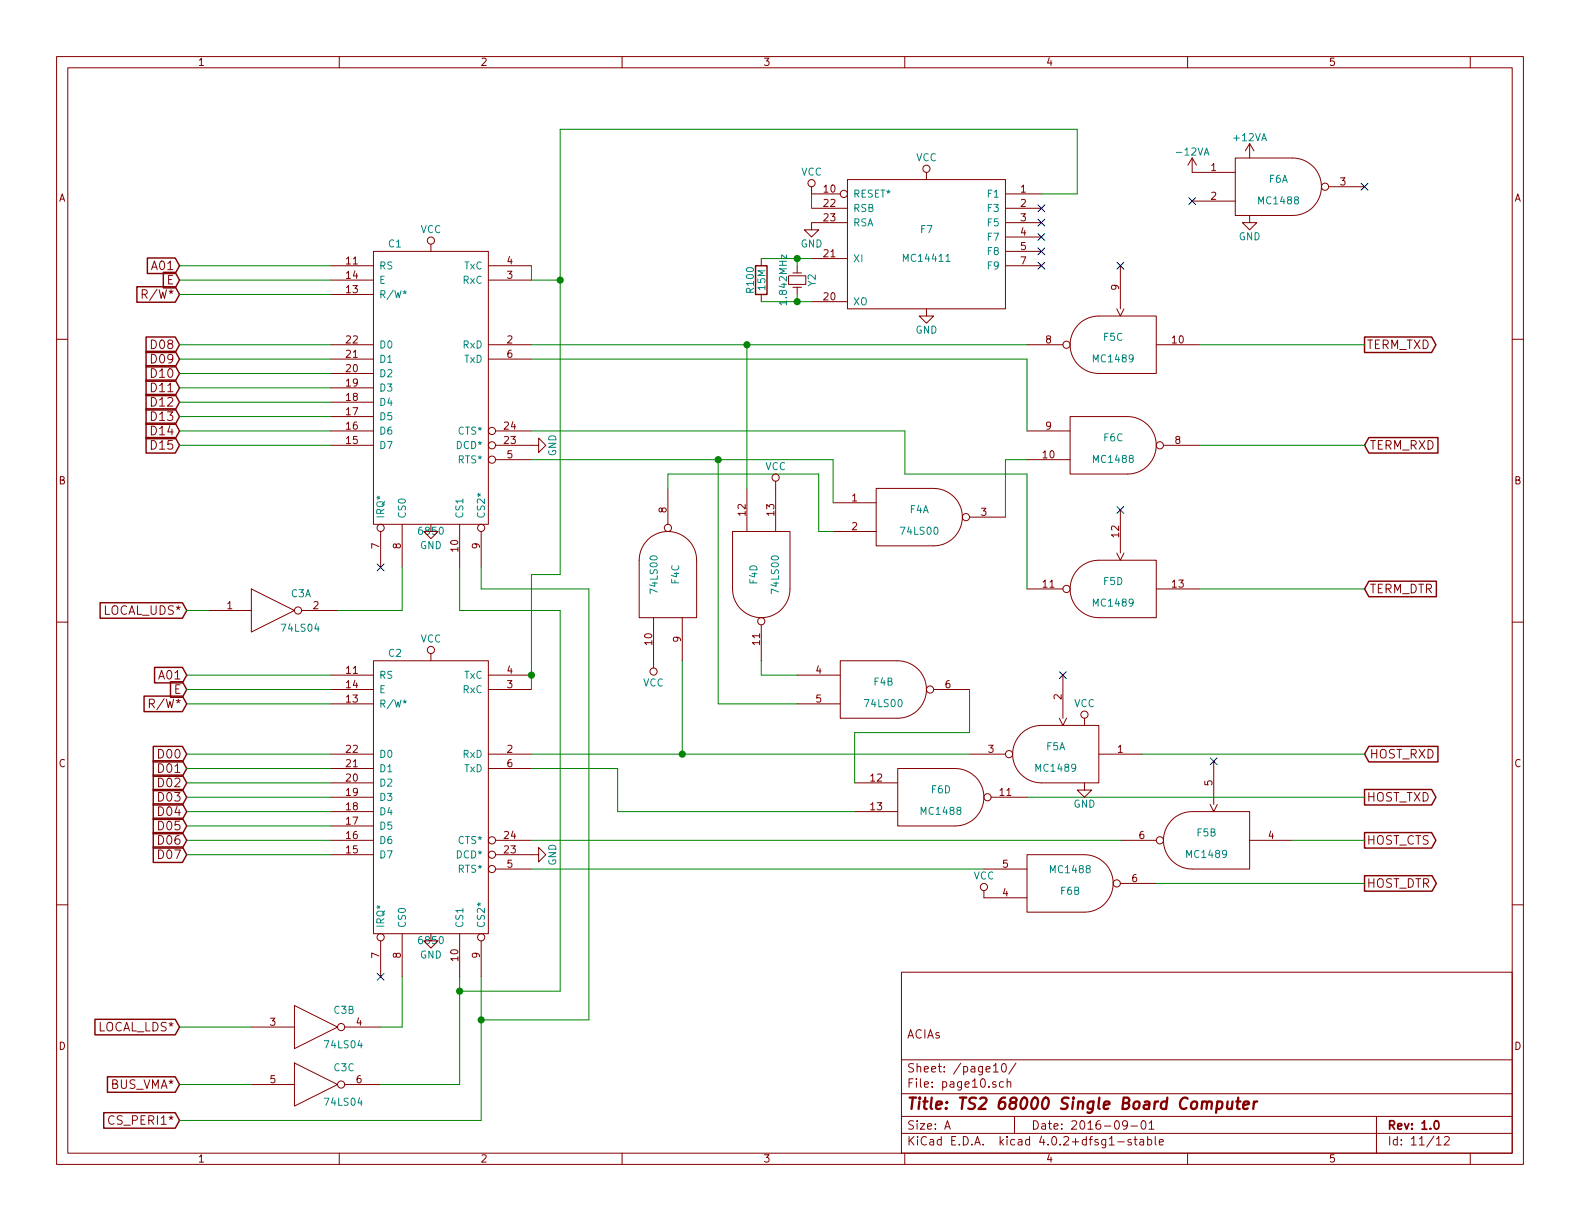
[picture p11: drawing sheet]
EESchema Schematic File Version 2
LIBS:ts2-rescue
LIBS:power
LIBS:device
LIBS:transistors
LIBS:conn
LIBS:linear
LIBS:regul
LIBS:74xx
LIBS:cmos4000
LIBS:adc-dac
LIBS:memory
LIBS:xilinx
LIBS:ts2-cache
EELAYER 25 0
EELAYER END
$Descr A 11000 8500
encoding utf-8
Sheet 11 12
Title "TS2 68000 Single Board Computer"
Date "2016-09-01"
Rev "1.0"
Comp ""
Comment1 "ACIAs"
Comment2 ""
Comment3 ""
Comment4 ""
$EndDescr
$Comp
L 6850 C1
U 1 1
P 3000 2700
F 0 "C1" H 2750 3700 50  0000 C CNN
F 1 "6850" H 3000 1700 50  0000 C CNN
F 2 "" H 3000 2700 50  0000 C CNN
F 3 "" H 3000 2700 50  0000 C CNN
	1    3000 2700
	1    0    0    -1  
$EndComp
$Comp
L 6850 C2
U 1 1
P 3000 5550
F 0 "C2" H 2750 6550 50  0000 C CNN
F 1 "6850" H 3000 4550 50  0000 C CNN
F 2 "" H 3000 5550 50  0000 C CNN
F 3 "" H 3000 5550 50  0000 C CNN
	1    3000 5550
	1    0    0    -1  
$EndComp
$Comp
L MC14411 F7
U 1 1
P 6450 1700
F 0 "F7" H 6450 1800 50  0000 C CNN
F 1 "MC14411" H 6450 1600 50  0000 C CNN
F 2 "" H 6450 1700 50  0000 C CNN
F 3 "" H 6450 1700 50  0000 C CNN
	1    6450 1700
	1    0    0    -1  
$EndComp
$Comp
L MC1488 F6
U 2 1
P 7450 6150
F 0 "F6" H 7450 6200 50  0000 C CNN
F 1 "MC1488" H 7450 6050 50  0000 C CNN
F 2 "" H 7450 6150 50  0000 C CNN
F 3 "" H 7450 6150 50  0000 C CNN
	2    7450 6150
	1    0    0    1   
$EndComp
$Comp
L MC1489 F5
U 2 1
P 8400 5850
F 0 "F5" H 8400 5900 50  0000 C CNN
F 1 "MC1489" H 8400 5750 50  0000 C CNN
F 2 "" H 8400 5850 50  0000 C CNN
F 3 "" H 8400 5850 50  0000 C CNN
	2    8400 5850
	-1   0    0    -1  
$EndComp
$Comp
L Crystal_Small Y2
U 1 1
P 5550 1950
F 0 "Y2" H 5550 2050 50  0000 C CNN
F 1 "1.842MHz" H 5550 1850 50  0000 C CNN
F 2 "" H 5550 1950 50  0000 C CNN
F 3 "" H 5550 1950 50  0000 C CNN
	1    5550 1950
	0    1    1    0   
$EndComp
$Comp
L R R100
U 1 1
P 5300 1950
F 0 "R100" V 5380 1950 50  0000 C CNN
F 1 "15M" V 5300 1950 50  0000 C CNN
F 2 "" V 5230 1950 50  0000 C CNN
F 3 "" H 5300 1950 50  0000 C CNN
	1    5300 1950
	-1   0    0    1   
$EndComp
Wire Wire Line
	5300 1800 5650 1800
Wire Wire Line
	5300 2100 5650 2100
Wire Wire Line
	5550 2050 5550 2100
Connection ~ 5550 2100
Wire Wire Line
	5550 1850 5550 1800
Connection ~ 5550 1800
$Comp
L GND #PWR0102
U 1 1
P 6450 2150
F 0 "#PWR0102" H 6450 1900 50  0001 C CNN
F 1 "GND" H 6450 2000 50  0000 C CNN
F 2 "" H 6450 2150 50  0000 C CNN
F 3 "" H 6450 2150 50  0000 C CNN
	1    6450 2150
	1    0    0    -1  
$EndComp
$Comp
L VCC #PWR0103
U 1 1
P 6450 1250
F 0 "#PWR0103" H 6450 1100 50  0001 C CNN
F 1 "VCC" H 6450 1400 50  0000 C CNN
F 2 "" H 6450 1250 50  0000 C CNN
F 3 "" H 6450 1250 50  0000 C CNN
	1    6450 1250
	1    0    0    -1  
$EndComp
$Comp
L GND #PWR0104
U 1 1
P 5650 1550
F 0 "#PWR0104" H 5650 1300 50  0001 C CNN
F 1 "GND" H 5650 1400 50  0000 C CNN
F 2 "" H 5650 1550 50  0000 C CNN
F 3 "" H 5650 1550 50  0000 C CNN
	1    5650 1550
	1    0    0    -1  
$EndComp
$Comp
L VCC #PWR0105
U 1 1
P 5650 1350
F 0 "#PWR0105" H 5650 1200 50  0001 C CNN
F 1 "VCC" H 5650 1500 50  0000 C CNN
F 2 "" H 5650 1350 50  0000 C CNN
F 3 "" H 5650 1350 50  0000 C CNN
	1    5650 1350
	1    0    0    -1  
$EndComp
Wire Wire Line
	5650 1350 5650 1450
Wire Wire Line
	2300 1850 1250 1850
Text GLabel 1250 1850 0    60   Input ~ 0
A01
Text GLabel 1250 1950 0    60   Input ~ 0
E
Text GLabel 1250 2050 0    60   Input ~ 0
R/W*
Text GLabel 1250 2400 0    60   Input ~ 0
D08
$Comp
L 74LS00 F4
U 2 1
P 6150 4800
F 0 "F4" H 6150 4850 50  0000 C CNN
F 1 "74LS00" H 6150 4700 50  0000 C CNN
F 2 "" H 6150 4800 50  0000 C CNN
F 3 "" H 6150 4800 50  0000 C CNN
	2    6150 4800
	1    0    0    -1  
$EndComp
$Comp
L 74LS04 C3
U 2 1
P 2200 7150
F 0 "C3" H 2395 7265 50  0000 C CNN
F 1 "74LS04" H 2390 7025 50  0000 C CNN
F 2 "" H 2200 7150 50  0000 C CNN
F 3 "" H 2200 7150 50  0000 C CNN
	2    2200 7150
	1    0    0    -1  
$EndComp
$Comp
L 74LS04 C3
U 3 1
P 2200 7550
F 0 "C3" H 2395 7665 50  0000 C CNN
F 1 "74LS04" H 2390 7425 50  0000 C CNN
F 2 "" H 2200 7550 50  0000 C CNN
F 3 "" H 2200 7550 50  0000 C CNN
	3    2200 7550
	1    0    0    -1  
$EndComp
$Comp
L 74LS04 C3
U 1 1
P 1900 4250
F 0 "C3" H 2095 4365 50  0000 C CNN
F 1 "74LS04" H 2090 4125 50  0000 C CNN
F 2 "" H 1900 4250 50  0000 C CNN
F 3 "" H 1900 4250 50  0000 C CNN
	1    1900 4250
	1    0    0    -1  
$EndComp
NoConn ~ 2650 3950
NoConn ~ 2650 6800
Wire Wire Line
	7250 1350 7500 1350
Wire Wire Line
	7500 1350 7500 900 
Wire Wire Line
	7500 900  3900 900 
Wire Wire Line
	3900 900  3900 4000
Wire Wire Line
	3900 1950 3700 1950
Wire Wire Line
	3700 1950 3700 1850
Text GLabel 1250 7150 0    60   Input ~ 0
LOCAL_LDS*
Wire Wire Line
	1250 7150 1750 7150
Wire Wire Line
	2650 7150 2800 7150
Wire Wire Line
	2800 7150 2800 6800
Text GLabel 1250 7550 0    60   Input ~ 0
BUS_VMA*
Wire Wire Line
	1250 7550 1750 7550
Wire Wire Line
	3200 7550 2650 7550
Wire Wire Line
	3200 6800 3200 7550
Text GLabel 1250 7800 0    60   Input ~ 0
CS_PERI1*
Wire Wire Line
	3350 6800 3350 7800
Wire Wire Line
	3350 7800 1250 7800
Text GLabel 1300 4250 0    60   Input ~ 0
LOCAL_UDS*
Wire Wire Line
	2350 4250 2800 4250
Wire Wire Line
	2800 4250 2800 3950
Wire Wire Line
	1300 4250 1450 4250
Wire Wire Line
	3200 3950 3200 4250
Wire Wire Line
	3200 4250 3900 4250
Wire Wire Line
	3900 4250 3900 6900
Wire Wire Line
	3900 6900 3200 6900
Connection ~ 3200 6900
Wire Wire Line
	3350 3950 3350 4100
Wire Wire Line
	3350 4100 4100 4100
Wire Wire Line
	4100 4100 4100 7100
Wire Wire Line
	4100 7100 3350 7100
Connection ~ 3350 7100
Text GLabel 1300 4700 0    60   Input ~ 0
A01
Wire Wire Line
	1300 4700 2300 4700
Text GLabel 1300 4800 0    60   Input ~ 0
E
Text GLabel 1300 4900 0    60   Input ~ 0
R/W*
Text GLabel 1300 5250 0    60   Input ~ 0
D00
Text GLabel 1300 5350 0    60   Input ~ 0
D01
Text GLabel 1300 5450 0    60   Input ~ 0
D02
Text GLabel 1300 5550 0    60   Input ~ 0
D03
Text GLabel 1300 5650 0    60   Input ~ 0
D04
Text GLabel 1300 5750 0    60   Input ~ 0
D05
Text GLabel 1300 5850 0    60   Input ~ 0
D06
Text GLabel 1300 5950 0    60   Input ~ 0
D07
Wire Wire Line
	1300 5250 2300 5250
Wire Wire Line
	2300 4800 1300 4800
Wire Wire Line
	1300 4900 2300 4900
Wire Wire Line
	2300 5350 1300 5350
Wire Wire Line
	1300 5450 2300 5450
Wire Wire Line
	2300 5550 1300 5550
Wire Wire Line
	1300 5650 2300 5650
Wire Wire Line
	2300 5750 1300 5750
Wire Wire Line
	1300 5850 2300 5850
Wire Wire Line
	2300 5950 1300 5950
Text GLabel 1250 2500 0    60   Input ~ 0
D09
Text GLabel 1250 2600 0    60   Input ~ 0
D10
Text GLabel 1250 2700 0    60   Input ~ 0
D11
Text GLabel 1250 2800 0    60   Input ~ 0
D12
Text GLabel 1250 2900 0    60   Input ~ 0
D13
Text GLabel 1250 3000 0    60   Input ~ 0
D14
Text GLabel 1250 3100 0    60   Input ~ 0
D15
Wire Wire Line
	1250 2400 2300 2400
Wire Wire Line
	2300 2500 1250 2500
Wire Wire Line
	1250 2600 2300 2600
Wire Wire Line
	2300 2700 1250 2700
Wire Wire Line
	1250 2800 2300 2800
Wire Wire Line
	2300 2900 1250 2900
Wire Wire Line
	1250 3000 2300 3000
Wire Wire Line
	2300 3100 1250 3100
$Comp
L VCC #PWR0106
U 1 1
P 3000 1750
F 0 "#PWR0106" H 3000 1600 50  0001 C CNN
F 1 "VCC" H 3000 1900 50  0000 C CNN
F 2 "" H 3000 1750 50  0000 C CNN
F 3 "" H 3000 1750 50  0000 C CNN
	1    3000 1750
	1    0    0    -1  
$EndComp
$Comp
L GND #PWR0107
U 1 1
P 3000 3650
F 0 "#PWR0107" H 3000 3400 50  0001 C CNN
F 1 "GND" H 3000 3500 50  0000 C CNN
F 2 "" H 3000 3650 50  0000 C CNN
F 3 "" H 3000 3650 50  0000 C CNN
	1    3000 3650
	1    0    0    -1  
$EndComp
$Comp
L VCC #PWR0108
U 1 1
P 3000 4600
F 0 "#PWR0108" H 3000 4450 50  0001 C CNN
F 1 "VCC" H 3000 4750 50  0000 C CNN
F 2 "" H 3000 4600 50  0000 C CNN
F 3 "" H 3000 4600 50  0000 C CNN
	1    3000 4600
	1    0    0    -1  
$EndComp
$Comp
L GND #PWR0109
U 1 1
P 3000 6500
F 0 "#PWR0109" H 3000 6250 50  0001 C CNN
F 1 "GND" H 3000 6350 50  0000 C CNN
F 2 "" H 3000 6500 50  0000 C CNN
F 3 "" H 3000 6500 50  0000 C CNN
	1    3000 6500
	1    0    0    -1  
$EndComp
NoConn ~ 7250 1450
NoConn ~ 7250 1550
NoConn ~ 7250 1650
NoConn ~ 7250 1750
NoConn ~ 7250 1850
Wire Wire Line
	1250 1950 2300 1950
Wire Wire Line
	1250 2050 2300 2050
Wire Wire Line
	3700 4000 3700 4800
Wire Wire Line
	3900 4000 3700 4000
Connection ~ 3900 1950
Connection ~ 3700 4700
Wire Wire Line
	3700 5850 7800 5850
Text GLabel 9500 5850 2    60   Output ~ 0
HOST_CTS
Wire Wire Line
	9000 5850 9500 5850
Wire Wire Line
	3700 6050 6850 6050
Text GLabel 9500 6150 2    60   Output ~ 0
HOST_DTR
Wire Wire Line
	8050 6150 9500 6150
$Comp
L VCC #PWR0110
U 1 1
P 6850 6250
F 0 "#PWR0110" H 6850 6100 50  0001 C CNN
F 1 "VCC" H 6850 6400 50  0000 C CNN
F 2 "" H 6850 6250 50  0000 C CNN
F 3 "" H 6850 6250 50  0000 C CNN
	1    6850 6250
	1    0    0    -1  
$EndComp
$Comp
L GND #PWR0111
U 1 1
P 3700 5950
F 0 "#PWR0111" H 3700 5700 50  0001 C CNN
F 1 "GND" H 3700 5800 50  0000 C CNN
F 2 "" H 3700 5950 50  0000 C CNN
F 3 "" H 3700 5950 50  0000 C CNN
	1    3700 5950
	0    -1   -1   0   
$EndComp
$Comp
L MC1489 F5
U 1 1
P 7350 5250
F 0 "F5" H 7350 5300 50  0000 C CNN
F 1 "MC1489" H 7350 5150 50  0000 C CNN
F 2 "" H 7350 5250 50  0000 C CNN
F 3 "" H 7350 5250 50  0000 C CNN
	1    7350 5250
	-1   0    0    -1  
$EndComp
Wire Wire Line
	3700 5250 6750 5250
Text GLabel 9500 5250 2    60   Input ~ 0
HOST_RXD
$Comp
L MC1488 F6
U 4 1
P 6550 5550
F 0 "F6" H 6550 5600 50  0000 C CNN
F 1 "MC1488" H 6550 5450 50  0000 C CNN
F 2 "" H 6550 5550 50  0000 C CNN
F 3 "" H 6550 5550 50  0000 C CNN
	4    6550 5550
	1    0    0    -1  
$EndComp
Wire Wire Line
	3700 5350 4300 5350
Wire Wire Line
	4300 5350 4300 5650
Wire Wire Line
	4300 5650 5950 5650
Text GLabel 9500 5550 2    60   Output ~ 0
HOST_TXD
Wire Wire Line
	7150 5550 9500 5550
$Comp
L 74LS00 F4
U 1 1
P 6400 3600
F 0 "F4" H 6400 3650 50  0000 C CNN
F 1 "74LS00" H 6400 3500 50  0000 C CNN
F 2 "" H 6400 3600 50  0000 C CNN
F 3 "" H 6400 3600 50  0000 C CNN
	1    6400 3600
	1    0    0    -1  
$EndComp
$Comp
L 74LS00 F4
U 4 1
P 5300 4000
F 0 "F4" H 5300 4050 50  0000 C CNN
F 1 "74LS00" H 5300 3900 50  0000 C CNN
F 2 "" H 5300 4000 50  0000 C CNN
F 3 "" H 5300 4000 50  0000 C CNN
	4    5300 4000
	0    -1   1    0   
$EndComp
$Comp
L 74LS00 F4
U 3 1
P 4650 4000
F 0 "F4" H 4650 4050 50  0000 C CNN
F 1 "74LS00" H 4650 3900 50  0000 C CNN
F 2 "" H 4650 4000 50  0000 C CNN
F 3 "" H 4650 4000 50  0000 C CNN
	3    4650 4000
	0    1    -1   0   
$EndComp
$Comp
L MC1489 F5
U 3 1
P 7750 2400
F 0 "F5" H 7750 2450 50  0000 C CNN
F 1 "MC1489" H 7750 2300 50  0000 C CNN
F 2 "" H 7750 2400 50  0000 C CNN
F 3 "" H 7750 2400 50  0000 C CNN
	3    7750 2400
	-1   0    0    -1  
$EndComp
$Comp
L MC1489 F5
U 4 1
P 7750 4100
F 0 "F5" H 7750 4150 50  0000 C CNN
F 1 "MC1489" H 7750 4000 50  0000 C CNN
F 2 "" H 7750 4100 50  0000 C CNN
F 3 "" H 7750 4100 50  0000 C CNN
	4    7750 4100
	-1   0    0    -1  
$EndComp
$Comp
L MC1488 F6
U 3 1
P 7750 3100
F 0 "F6" H 7750 3150 50  0000 C CNN
F 1 "MC1488" H 7750 3000 50  0000 C CNN
F 2 "" H 7750 3100 50  0000 C CNN
F 3 "" H 7750 3100 50  0000 C CNN
	3    7750 3100
	1    0    0    -1  
$EndComp
Text GLabel 9500 3100 2    60   Input ~ 0
TERM_RXD
Text GLabel 9500 2400 2    60   Output ~ 0
TERM_TXD
Text GLabel 9500 4100 2    60   Input ~ 0
TERM_DTR
Wire Wire Line
	8350 2400 9500 2400
Wire Wire Line
	8350 3100 9500 3100
Wire Wire Line
	8350 4100 9500 4100
Wire Wire Line
	7150 2400 3700 2400
Wire Wire Line
	7150 3000 7150 2500
Wire Wire Line
	7150 2500 3700 2500
Wire Wire Line
	7150 3300 7150 4100
Wire Wire Line
	7150 3300 6300 3300
Wire Wire Line
	6300 3300 6300 3000
Wire Wire Line
	6300 3000 3700 3000
Wire Wire Line
	3700 3200 5800 3200
Wire Wire Line
	5800 3200 5800 3500
$Comp
L GND #PWR0112
U 1 1
P 3700 3100
F 0 "#PWR0112" H 3700 2850 50  0001 C CNN
F 1 "GND" H 3700 2950 50  0000 C CNN
F 2 "" H 3700 3100 50  0000 C CNN
F 3 "" H 3700 3100 50  0000 C CNN
	1    3700 3100
	0    -1   -1   0   
$EndComp
Wire Wire Line
	7150 3200 7000 3200
Wire Wire Line
	7000 3200 7000 3600
Wire Wire Line
	4650 3400 4650 3300
Wire Wire Line
	4650 3300 5700 3300
Wire Wire Line
	5700 3300 5700 3700
Wire Wire Line
	5700 3700 5800 3700
Wire Wire Line
	5300 4600 5300 4700
Wire Wire Line
	5300 4700 5550 4700
$Comp
L VCC #PWR0113
U 1 1
P 4550 4600
F 0 "#PWR0113" H 4550 4450 50  0001 C CNN
F 1 "VCC" H 4550 4750 50  0000 C CNN
F 2 "" H 4550 4600 50  0000 C CNN
F 3 "" H 4550 4600 50  0000 C CNN
	1    4550 4600
	-1   0    0    1   
$EndComp
Wire Wire Line
	4750 4600 4750 5250
Connection ~ 4750 5250
Wire Wire Line
	5550 4900 5000 4900
Wire Wire Line
	5000 4900 5000 3200
Connection ~ 5000 3200
Wire Wire Line
	6750 4800 6750 5100
Wire Wire Line
	6750 5100 5950 5100
Wire Wire Line
	5950 5100 5950 5450
Wire Wire Line
	5200 3400 5200 2400
Connection ~ 5200 2400
$Comp
L VCC #PWR0114
U 1 1
P 5400 3400
F 0 "#PWR0114" H 5400 3250 50  0001 C CNN
F 1 "VCC" H 5400 3550 50  0000 C CNN
F 2 "" H 5400 3400 50  0000 C CNN
F 3 "" H 5400 3400 50  0000 C CNN
	1    5400 3400
	1    0    0    -1  
$EndComp
$Comp
L GND #PWR0115
U 1 1
P 7550 5450
F 0 "#PWR0115" H 7550 5200 50  0001 C CNN
F 1 "GND" H 7550 5300 50  0000 C CNN
F 2 "" H 7550 5450 50  0000 C CNN
F 3 "" H 7550 5450 50  0000 C CNN
	1    7550 5450
	1    0    0    -1  
$EndComp
$Comp
L VCC #PWR0116
U 1 1
P 7550 5050
F 0 "#PWR0116" H 7550 4900 50  0001 C CNN
F 1 "VCC" H 7550 5200 50  0000 C CNN
F 2 "" H 7550 5050 50  0000 C CNN
F 3 "" H 7550 5050 50  0000 C CNN
	1    7550 5050
	1    0    0    -1  
$EndComp
$Comp
L MC1488 F6
U 1 1
P 8900 1300
F 0 "F6" H 8900 1350 50  0000 C CNN
F 1 "MC1488" H 8900 1200 50  0000 C CNN
F 2 "" H 8900 1300 50  0000 C CNN
F 3 "" H 8900 1300 50  0000 C CNN
	1    8900 1300
	1    0    0    -1  
$EndComp
$Comp
L -12VA #PWR0117
U 1 1
P 8300 1200
F 0 "#PWR0117" H 8300 1050 50  0001 C CNN
F 1 "-12VA" H 8300 1340 50  0000 C CNN
F 2 "" H 8300 1200 50  0000 C CNN
F 3 "" H 8300 1200 50  0000 C CNN
	1    8300 1200
	1    0    0    -1  
$EndComp
NoConn ~ 9500 1300
NoConn ~ 8300 1400
$Comp
L GND #PWR0118
U 1 1
P 8700 1500
F 0 "#PWR0118" H 8700 1250 50  0001 C CNN
F 1 "GND" H 8700 1350 50  0000 C CNN
F 2 "" H 8700 1500 50  0000 C CNN
F 3 "" H 8700 1500 50  0000 C CNN
	1    8700 1500
	1    0    0    -1  
$EndComp
$Comp
L +12VA #PWR0119
U 1 1
P 8700 1100
F 0 "#PWR0119" H 8700 950 50  0001 C CNN
F 1 "+12VA" H 8700 1240 50  0000 C CNN
F 2 "" H 8700 1100 50  0000 C CNN
F 3 "" H 8700 1100 50  0000 C CNN
	1    8700 1100
	1    0    0    -1  
$EndComp
NoConn ~ 8450 5300
NoConn ~ 7400 4700
NoConn ~ 7800 1850
NoConn ~ 7800 3550
Wire Wire Line
	7950 5250 9500 5250
$EndSCHEMATC
